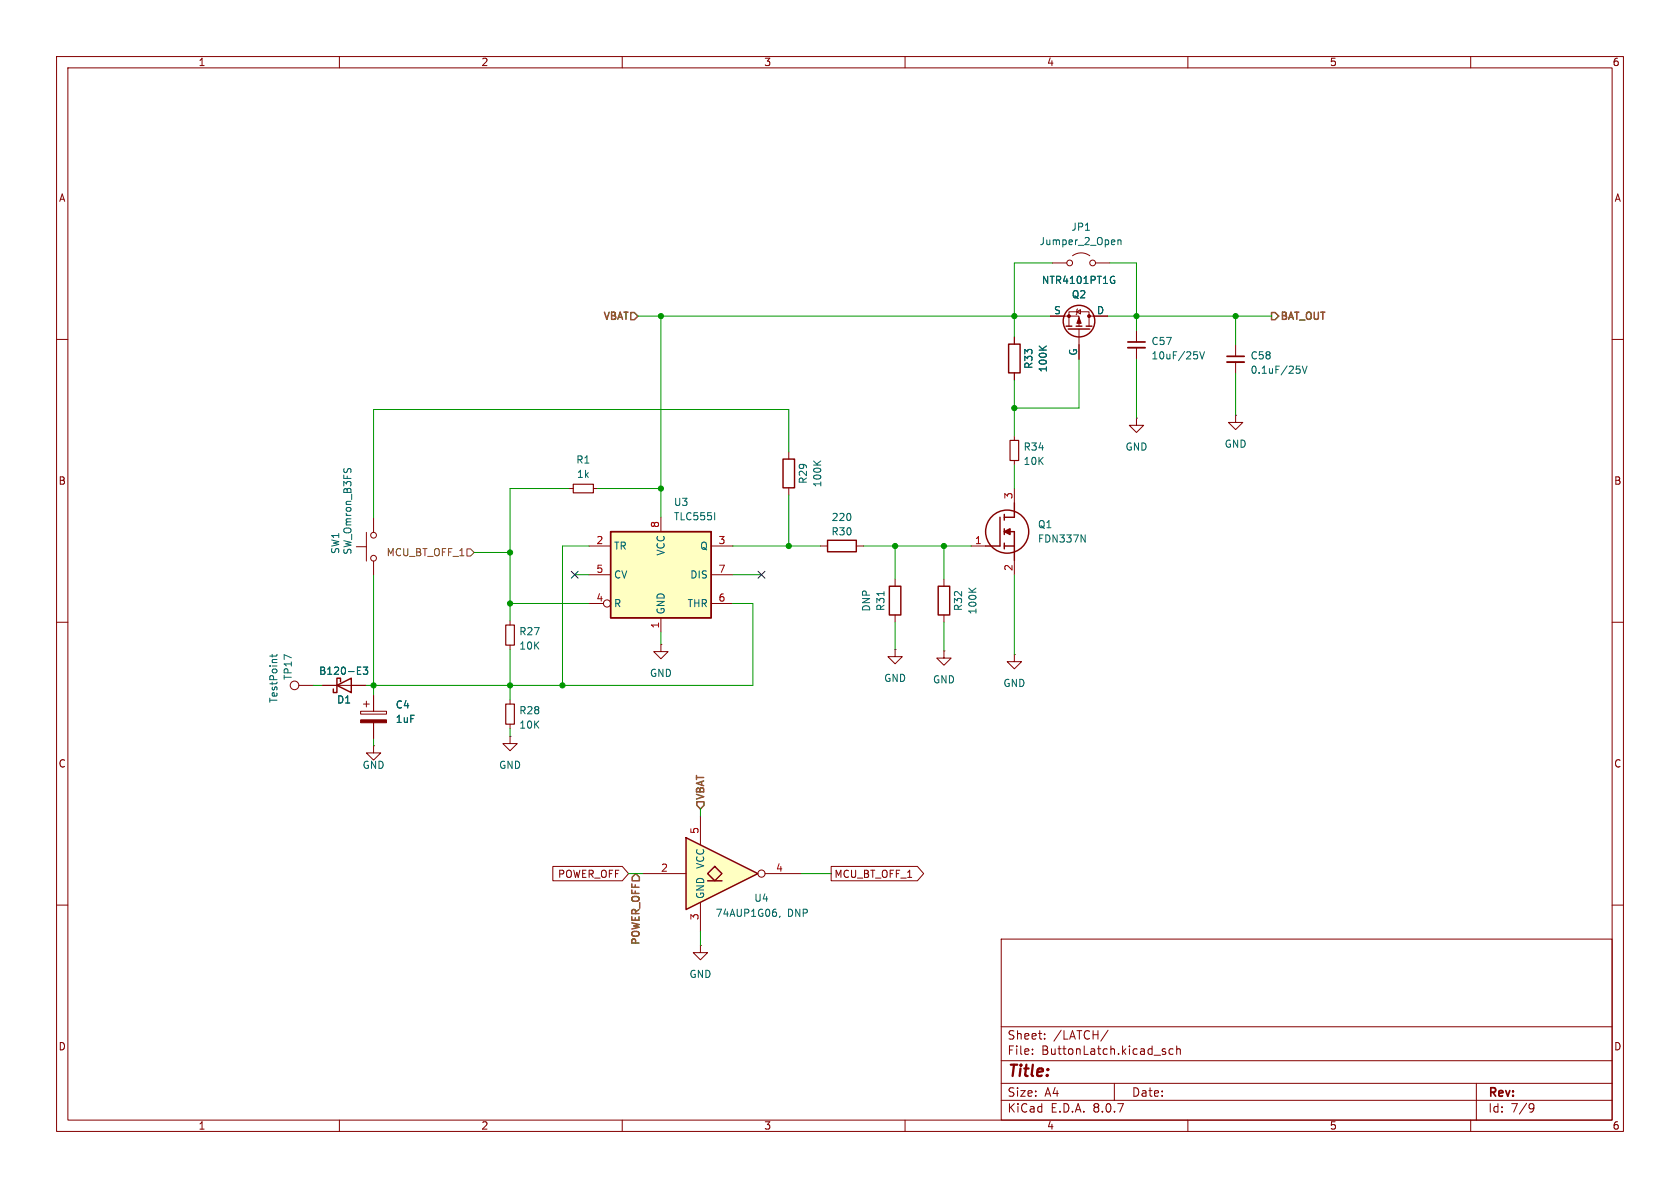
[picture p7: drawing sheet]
<svg xmlns="http://www.w3.org/2000/svg" width="297mm" height="210mm" viewBox="0 0 297 210" stroke-linecap="round" stroke-linejoin="round" font-family="sans-serif">
<g fill="none" stroke="#840000" stroke-width=".18">
<path d="M10 10h277v190h-277zM12 12h273v186h-273zM60 10v2M110 10v2M160 10v2M210 10v2M260 10v2M179.3 59.6v1.2M185.7 55.9h5.1v1.8M186.1 46.5h2.5M189 57.7v-2.6h3.5v2.6M189.6 45.2a2.54 2.54 0 0 1 3.1 0"/>
<path d="M190.4 55.1l.6-.4v.8zM190.5 54.6l-.1 .1v.8l-.2 .1M190.8 58.2v5.3M192.5 55.9h3.3M193.7 46.5h2.5M200.9 58.4v2.1M10 60h2M139.4 79.9v1.3M179.3 65.9v1.3M179.3 77.1v.8M200.9 73.9v1.3h1.3l-1.3 1.3-1.3-1.3h1.3M200.9 73.9h.1"/>
<path d="M200.9 61.5v2M218.4 73.4v1.3h1.3l-1.3 1.2-1.2-1.2h1.2M218.4 73.4h.1M218.4 61v2M218.4 64v2M285 60h2M139.4 86.2v1.3M145 96.5h1.3M151.4 96.5h1.3M171.7 96.5h2.5M179.3 81.4v.8M179.3 86.4v2.5"/>
<path d="M179.3 99.1v2.5M10 110h2M166.9 115.1v1.2h1.2l-1.2 1.3-1.3-1.3h1.3M166.9 115.1h.1M166.9 102.4v1.2M166.9 108.7v1.3M179.3 115.7v1.3h1.3l-1.3 1.2-1.2-1.2h1.2M179.3 115.7h.1M285 110h2M10 160h2M177 166h108v32h-108zM285 160h2"/>
<path d="M60 198v2M110 198v2M160 198v2M177 194.5h108M177 191.5h108M177 187.5h108M177 181.5h108M182.5 186.3v.1M182.5 185.5v.1M184.7 183.6v.1M184.7 182.8v.1M195.9 182.1l-1.3 2"/>
<path d="M197 191.5v3M205.7 185.9l.3 .1 .1 .2-.2 .2h-.3M205.7 185.4l.3 .1M207.4 185.5l-.4-.1-.3 .3v.4l.1 .2h.6M208 185.5l.2-.1 .4 .1 .1 .9M208 184.9v1.5M210 198v2M260 198v2M261 191.5v6.5M270.6 195.1l.5 .1a.99 .99 0 0 1-.4 1.4h-.2M271.2 195.7l-.3 .3h-.3"/>
<circle cx="189.1" cy="46.5" r=".51"/>
<circle cx="193.2" cy="46.5" r=".51"/>
</g>
<g fill="none" stroke="#840000" stroke-width=".25">
<path d="M188.5 57.7h1M188.8 58.2h3.9M190.2 57.7h1.1M192 57.7h1M178.3 60.8h2v5.1h-2zM138.4 81.2h2.1v5h-2.1zM146.3 95.5h5.1v2h-5.1zM176.8 91.4v5.1h-2.6M177.5 96.5h1.8M177.5 90.9v1M177.5 93.5v1M177.5 96v1"/>
<path d="M177.5 94h1.8v5.1M179.3 88.9v2.5h-1.8M165.9 103.6h2v5.1h-2z"/>
<circle cx="190.8" cy="56.8" r="2.79"/>
<circle cx="178.1" cy="94" r="3.8"/>
</g>
<g fill="none" stroke="#006464" stroke-width=".18">
<path d="M196.7 48.8l.3 .1M196.8 49.6h.3v.4l-.4 .1M197.6 42.4v.9M197.6 42.5l.2-.1 .3 .1 .1 .8M183.7 61.2l.7 .7M185 61.2l-.7 .5M211.7 62.8v.5M212.1 62.2l.4 1.3 .4-1.3M229.2 64.7h.6M229.6 65.2l.3 .2v.3l-.3 .3M230.2 64.7l.4 1.3 .5-1.3M143.8 81.5l.8 .7"/>
<path d="M145.1 81.5l-.7 .5M191.1 94.6l.7 1.2v-1.2M171.3 104l.7 .7M172.5 104l-.7 .5"/>
</g>
<path d="M199.4 61.5h3M216.9 64h3.1" fill="none" stroke="#840000" stroke-width=".33"/>
<path d="M199.4 60.5h3M216.9 63h3.1" fill="none" stroke="#840000" stroke-width=".3"/>
<path d="M178.6 77.9h1.5v3.5h-1.5z" fill="none" stroke="#840000" stroke-width=".2"/>
<g fill="#840000" stroke="#840000" stroke-width=".18">
<path d="M190.8 56.1l.3 1.1h-.7z"/>
<circle cx="189" cy="55.9" r=".25"/>
<circle cx="192.5" cy="55.9" r=".25"/>
</g>
<path d="M177.5 94l1.1-.5v1z" fill="#840000" stroke="#840000" stroke-width=".25"/>
<path d="M125.1 155.7h2.5" fill="none" stroke="#ffffc2" stroke-width=".18"/>
<g fill="#ffffc2">
<path d="M121.3 148.1l12.7 6.3-12.7 6.4z"/>
<path d="M126.4 153.2l1.2 1.2-1.2 1.3-1.3-1.3z"/>
</g>
<path d="M157.2 103.6h2.1v5.1h-2.1zM59.6 121.2l2.5-1.3v2.5zM60.2 120.5v-.6h-.6v2.5h-.7v-.6M121.3 148.1l12.7 6.3-12.7 6.4zM125.1 155.7h2.5M126.4 153.2l1.2 1.2-1.2 1.3-1.3-1.3z" fill="none" stroke="#840000" stroke-width=".25"/>
<g fill="none" stroke="#840000" stroke-width=".18">
<path d="M63 96.6h1.8M64.8 94.1v5.1M66 91.6v2.5M66 99.2v2.5M100.6 86.4h.7M104.9 86.4h.8M116.8 113.9v1.3h1.3l-1.3 1.3-1.2-1.3h1.2M116.8 113.9h.1M158.2 114.8v1.3h1.3l-1.3 1.2-1.2-1.2h1.2M158.2 114.8h.1M158.2 102.4v1.2M158.2 108.7v1.3"/>
<path d="M52.8 121.2h2.6M57 121.2h7.6M63.8 125.7h4.5v.5h-4.5zM64.3 124.5h1M64.8 124v1M66 131.8v1.3h1.3l-1.3 1.3-1.2-1.3h1.2M66 131.8h.1M66 122.9v2.8M66 127.8v2.8M90.2 130.2v1.2h1.2l-1.2 1.3-1.3-1.3h1.3M90.2 130.2h.1M113.7 154.4h7.6"/>
<path d="M123.8 144.3v5.1M123.8 159.5v5.1M135.3 154.4h6.3"/>
<circle cx="66" cy="98.7" r=".51"/>
<circle cx="66" cy="94.6" r=".51"/>
<circle cx="52.1" cy="121.2" r=".76"/>
<circle cx="134.6" cy="154.4" r=".63"/>
</g>
<path d="M60.8 82.8v.2M61.4 83.1l.3-.3 .3 .3M48.1 115.7v.5M49 115.7l-.2 .3h-1.1M63.2 119.2h.6M63.2 117.9h.6M64.2 117.9h.8l-.4 .5 .3 .1v.6l-.1 .1-.6-.1M156.3 104.6v.7M137.9 161.9l-.1 .3" fill="none" stroke="#006464" stroke-width=".18"/>
<path d="M101.3 85.6h3.6v1.5h-3.6z" fill="none" stroke="#840000" stroke-width=".2"/>
<path d="M63.8 127.3h4.5v.5h-4.5z" fill="#840000" stroke="#840000" stroke-width=".18"/>
<path d="M107.9 94h17.8v15.2h-17.8z" fill="#ffffc2"/>
<path d="M107.9 94h17.8v15.2h-17.8z" fill="none" stroke="#840000" stroke-width=".25"/>
<g fill="none" stroke="#840000" stroke-width=".18">
<path d="M179.3 59.6v1.2M185.7 55.9h2.5M193.3 55.9h2.5M179.3 65.9v1.3M190.8 61v2.5M104.1 96.5h3.8M116.8 91.4v2.6M125.7 96.5h3.8M90.2 109.7v.8M90.2 114v.8M104.1 106.7h2.6M104.1 101.6h3.8"/>
<path d="M116.8 109.2v2.6M125.7 106.7h3.8M125.7 101.6h3.8M57 121.2h2.6M62.1 121.2h2.5M66 122.9v2.8M66 127.8v2.8M90.2 123.7v.8M90.2 128v.8M97.7 153.2h12.3l1.1 1.2-1.1 1.3h-12.3zM146.9 153.2h15.3l1.1 1.2-1.1 1.3h-15.3zM123.8 167.1v1.3h1.3l-1.3 1.3-1.2-1.3h1.2"/>
<path d="M123.8 167.1h.1"/>
<circle cx="107.3" cy="106.7" r=".63"/>
</g>
<path d="M196.7 48.8l.3 .1M196.8 49.6h.3v.4l-.4 .1M183.7 61.2l.7 .7M185 61.2l-.7 .5M126.3 90.6v1.3M63.2 119.2h.6M63.2 117.9h.6M64.2 117.9h.8l-.4 .5 .3 .1v.6l-.1 .1-.6-.1" fill="none" stroke="#006464" stroke-width=".18"/>
<path d="M89.4 110.5h1.5v3.5h-1.5zM89.4 124.5h1.5v3.5h-1.5z" fill="none" stroke="#840000" stroke-width=".2"/>
<path d="M111.5 55.2h.6l.7 .7-.7 .6h-.6zM224.8 55.2h.6l.7 .7-.7 .6h-.6zM111.8 155.1l.6-.7 .6 .7v.6h-1.2zM123.2 141.7h1.3v.7l-.7 .6-.6-.6z" fill="none" stroke="#725600" stroke-width=".25"/>
<path d="M82.5 97h.7l.6 .7-.6 .6h-.7z" fill="none" stroke="#725600" stroke-width=".18"/>
<g fill="none" stroke="#009600" stroke-width=".18">
<path d="M112.8 55.9h72.9M116.8 55.9v35.5M186.1 46.5h-6.8v13.1M195.8 55.9h29M196.2 46.5h4.7v11.9M218.4 55.9v5.1M139.4 79.9v-7.5h-73.4v19.2M179.3 67.2v9.9M190.8 63.5v8.6h-11.5M200.9 63.5v10.4M218.4 66v7.4M83.8 97.7h6.4"/>
<path d="M100.6 86.4h-10.4v23.3M104.1 96.5h-4.7v24.7M105.7 86.4h11.1M129.5 96.5h15.5M139.4 87.5v9M152.7 96.5h19M158.2 96.5v5.9M166.9 96.5v5.9M179.3 82.2v4.2M66 101.7v21.2M90.2 114.8v8.9M90.2 106.7h13.9"/>
<path d="M101.6 101.6h2.5M116.8 111.8v2.1M129.5 101.6h5.1M129.5 106.7h3.6v14.5h-68.5M158.2 110v4.8M166.9 110v5.1M179.3 101.6v14.1M55.4 121.2h1.6M66 130.6v1.2M90.2 128.8v1.4M111.1 154.4h2.6M123.8 143v1.3"/>
<path d="M141.6 154.4h5.3M123.8 164.6v2.5"/>
</g>
<path d="M101 101l1.2 1.2M102.2 101l-1.2 1.2M134 101l1.2 1.2M135.2 101l-1.2 1.2" fill="none" stroke="#000084" stroke-width=".18"/>
<g fill="#009600" stroke="#009600" stroke-width=".18">
<circle cx="179.3" cy="72.1" r=".46"/>
<circle cx="179.3" cy="55.9" r=".46"/>
<circle cx="166.9" cy="96.5" r=".46"/>
<circle cx="158.2" cy="96.5" r=".46"/>
<circle cx="200.9" cy="55.9" r=".46"/>
<circle cx="218.4" cy="55.9" r=".46"/>
<circle cx="90.2" cy="106.7" r=".46"/>
<circle cx="116.8" cy="55.9" r=".46"/>
<circle cx="116.8" cy="86.4" r=".46"/>
<circle cx="66" cy="121.2" r=".46"/>
<circle cx="90.2" cy="97.7" r=".46"/>
<circle cx="99.4" cy="121.2" r=".46"/>
<circle cx="90.2" cy="121.2" r=".46"/>
<circle cx="139.4" cy="96.5" r=".46"/>
</g>
<text font-size="2.8" fill="#840000" x="178" y="190.9">Title:</text>
<g font-size="2.1" fill="#840000">
<text x="178" y="184">Sheet:</text>
<text x="186.2" y="184">/LATCH/</text>
<text x="178" y="186.7">File:</text>
<text x="184.1" y="186.7">ButtonLatch.kicad_sch</text>
<text x="178" y="196.9">KiCad</text>
<text x="178" y="194.1">Size:</text>
<text x="184.7" y="194.1">A4</text>
<text x="185.7" y="196.9">E.D.A.</text>
<text x="193.3" y="196.9">8.0.7</text>
<text x="200" y="194.1">Date:</text>
<text x="263" y="194.3">Rev:</text>
<text x="263" y="196.9">Id:</text>
<text x="267.1" y="196.9">7/9</text>
</g>
<g font-size="1.8" fill="#840000">
<text x="35" y="11.9">1</text>
<text x="85" y="11.9">2</text>
<text x="135" y="11.9">3</text>
<text x="185" y="11.9">4</text>
<text x="235" y="11.9">5</text>
<text x="285" y="11.9">6</text>
<text x="10.3" y="35.9">A</text>
<text x="285.3" y="35.9">A</text>
<text x="10.3" y="85.9">B</text>
<text x="285.3" y="85.9">B</text>
<text x="10.3" y="135.9">C</text>
<text x="285.3" y="135.9">C</text>
<text x="98.5" y="155.4">POWER_OFF</text>
<text x="147.4" y="155.4">MCU_BT_OFF_1</text>
<text x="10.3" y="185.9">D</text>
<text x="285.3" y="185.9">D</text>
<text x="35" y="199.9">1</text>
<text x="85" y="199.9">2</text>
<text x="135" y="199.9">3</text>
<text x="185" y="199.9">4</text>
<text x="235" y="199.9">5</text>
<text x="285" y="199.9">6</text>
</g>
<g font-size="1.8" fill="#006464">
<text x="189.3" y="41">JP1</text>
<text x="183.7" y="43.5">Jumper_2_Open</text>
<text x="184.1" y="50.4">NTR4101PT1G</text>
<text x="189.4" y="52.9">Q2</text>
<text x="186.2" y="55.6">S</text>
<text x="193.8" y="55.6">D</text>
<text x="182.7" y="65.3" transform="rotate(-90 182.7 65.3)">R33</text>
<text x="185.3" y="65.9" transform="rotate(-90 185.3 65.9)">100K</text>
<text x="190.5" y="63" transform="rotate(-90 190.5 63)">G</text>
<text x="203.5" y="63.7">10uF/25V</text>
<text x="203.5" y="61.2">C57</text>
<text x="221" y="63.7">C58</text>
<text x="221" y="66.3">0.1uF/25V</text>
<text x="101.8" y="82.1">R1</text>
<text x="180.9" y="79.9">R34</text>
<text x="180.9" y="82.4">10K</text>
<text x="198.9" y="79.9">GND</text>
<text x="216.4" y="79.3">GND</text>
<text x="101.9" y="84.7">1k</text>
<text x="119" y="89.6">U3</text>
<text x="142.8" y="85.6" transform="rotate(-90 142.8 85.6)">R29</text>
<text x="145.4" y="86.2" transform="rotate(-90 145.4 86.2)">100K</text>
<text x="119" y="92.2">TLC555I</text>
<text x="146.9" y="94.8">R30</text>
<text x="146.9" y="92.3">220</text>
<text x="183.4" y="93.6">Q1</text>
<text x="60.2" y="98" transform="rotate(-90 60.2 98)">SW1</text>
<text x="62.3" y="98.2" transform="rotate(-90 62.3 98.2)">SW_Omron_B3FS</text>
<text x="108.5" y="97.4">TR</text>
<text x="117.7" y="98.3" transform="rotate(-90 117.7 98.3)">VCC</text>
<text x="123.7" y="97.4">Q</text>
<text x="183.4" y="96.1">FDN337N</text>
<text x="108.5" y="107.5">R</text>
<text x="108.5" y="102.5">CV</text>
<text x="121.5" y="107.5">THR</text>
<text x="121.9" y="102.5">DIS</text>
<text x="91.7" y="112.5">R27</text>
<text x="117.7" y="108.7" transform="rotate(-90 117.7 108.7)">GND</text>
<text x="154" y="108.2" transform="rotate(-90 154 108.2)">DNP</text>
<text x="156.6" y="108.1" transform="rotate(-90 156.6 108.1)">R31</text>
<text x="170.3" y="108.1" transform="rotate(-90 170.3 108.1)">R32</text>
<text x="172.8" y="108.7" transform="rotate(-90 172.8 108.7)">100K</text>
<text x="56.3" y="119.5">B120-E3</text>
<text x="91.7" y="115">10K</text>
<text x="114.8" y="119.9">GND</text>
<text x="49.3" y="124.4" transform="rotate(-90 49.3 124.4)">TestPoint</text>
<text x="51.8" y="120.3" transform="rotate(-90 51.8 120.3)">TP17</text>
<text x="59.5" y="124.6">D1</text>
<text x="69.9" y="125.5">C4</text>
<text x="156.2" y="120.8">GND</text>
<text x="164.8" y="121">GND</text>
<text x="177.3" y="121.6">GND</text>
<text x="69.9" y="128">1uF</text>
<text x="91.7" y="126.5">R28</text>
<text x="91.7" y="129">10K</text>
<text x="64" y="136.1">GND</text>
<text x="88.1" y="136.1">GND</text>
<text x="124.7" y="153.7" transform="rotate(-90 124.7 153.7)">VCC</text>
<text x="124.7" y="159" transform="rotate(-90 124.7 159)">GND</text>
<text x="133.2" y="159.6">U4</text>
<text x="126.4" y="162.3">74AUP1G06,</text>
<text x="139.2" y="162.3">DNP</text>
<text x="121.8" y="173.1">GND</text>
</g>
<g font-size="1.8" fill="#725600">
<text x="106.4" y="56.9">VBAT</text>
<text x="226.3" y="56.9">BAT_OUT</text>
<text x="68.2" y="98.5">MCU_BT_OFF_1</text>
<text x="124.8" y="141.5" transform="rotate(-90 124.8 141.5)">VBAT</text>
<text x="113.4" y="167.3" transform="rotate(-90 113.4 167.3)">POWER_OFF</text>
</g>
<g font-size="1.8" fill="#a90000">
<text x="179.1" y="88.3" transform="rotate(-90 179.1 88.3)">3</text>
<text x="116.6" y="93.4" transform="rotate(-90 116.6 93.4)">8</text>
<text x="105.3" y="96.3">2</text>
<text x="105.3" y="101.3">5</text>
<text x="126.9" y="96.3">3</text>
<text x="126.9" y="101.3">7</text>
<text x="172.3" y="96.3">1</text>
<text x="179.1" y="101" transform="rotate(-90 179.1 101)">2</text>
<text x="105.3" y="106.4">4</text>
<text x="126.9" y="106.4">6</text>
<text x="116.6" y="111.2" transform="rotate(-90 116.6 111.2)">1</text>
<text x="123.6" y="147.5" transform="rotate(-90 123.6 147.5)">5</text>
<text x="116.8" y="154.2">2</text>
<text x="137.1" y="154.2">4</text>
<text x="123.6" y="162.8" transform="rotate(-90 123.6 162.8)">3</text>
</g>
</svg>
